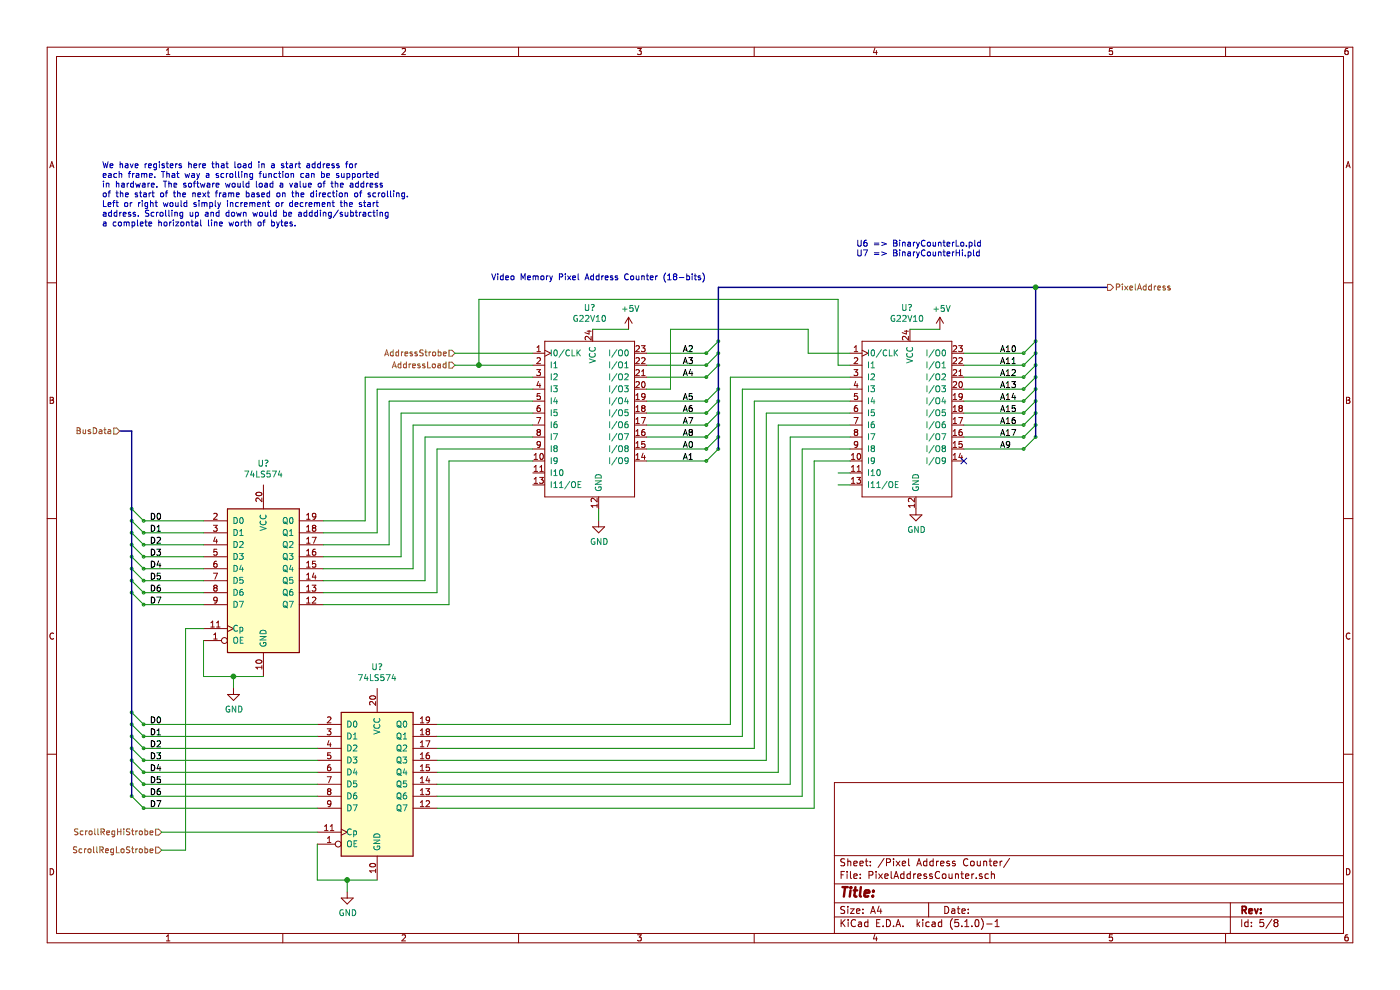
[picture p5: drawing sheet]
EESchema Schematic File Version 4
LIBS:ZaltTtlVga-cache
EELAYER 29 0
EELAYER END
$Descr A4 11693 8268
encoding utf-8
Sheet 5 8
Title ""
Date ""
Rev ""
Comp ""
Comment1 ""
Comment2 ""
Comment3 ""
Comment4 ""
$EndDescr
Text Notes 4100 2350 0    50   ~ 0
Video Memory Pixel Address Counter (18-bits)
Text HLabel 3800 2950 0    50   Input ~ 0
AddressStrobe
Text HLabel 3800 3050 0    50   Input ~ 0
AddressLoad
Wire Wire Line
	5400 2950 5900 2950
Wire Wire Line
	5400 3050 5900 3050
Wire Wire Line
	5400 3150 5900 3150
Wire Wire Line
	5400 3350 5900 3350
Wire Wire Line
	5400 3450 5900 3450
Wire Wire Line
	5400 3550 5900 3550
Wire Wire Line
	5400 3650 5900 3650
Wire Wire Line
	5400 3750 5900 3750
Text Label 5700 2950 0    50   ~ 0
A2
Text Label 5700 3050 0    50   ~ 0
A3
Text Label 5700 3150 0    50   ~ 0
A4
Text Label 5700 3350 0    50   ~ 0
A5
Text Label 5700 3450 0    50   ~ 0
A6
Text Label 5700 3550 0    50   ~ 0
A7
Text Label 5700 3650 0    50   ~ 0
A8
Text Label 5700 3750 0    50   ~ 0
A0
Text Label 5700 3850 0    50   ~ 0
A1
Wire Wire Line
	8050 2950 8550 2950
Wire Wire Line
	8050 3050 8550 3050
Wire Wire Line
	8050 3150 8550 3150
Wire Wire Line
	8050 3250 8550 3250
Wire Wire Line
	8050 3350 8550 3350
Wire Wire Line
	8050 3450 8550 3450
Wire Wire Line
	8050 3550 8550 3550
Wire Wire Line
	8050 3650 8550 3650
Text Label 8350 3450 0    50   ~ 0
A15
Text Label 8350 3550 0    50   ~ 0
A16
Text Label 8350 3650 0    50   ~ 0
A17
Entry Wire Line
	5900 2950 6000 2850
Entry Wire Line
	5900 3050 6000 2950
Entry Wire Line
	5900 3150 6000 3050
Entry Wire Line
	5900 3350 6000 3250
Entry Wire Line
	5900 3450 6000 3350
Entry Wire Line
	5900 3550 6000 3450
Entry Wire Line
	5900 3650 6000 3550
Entry Wire Line
	5900 3750 6000 3650
Entry Wire Line
	5900 3850 6000 3750
Entry Wire Line
	8550 2950 8650 2850
Entry Wire Line
	8550 3050 8650 2950
Entry Wire Line
	8550 3150 8650 3050
Entry Wire Line
	8550 3250 8650 3150
Entry Wire Line
	8550 3350 8650 3250
Entry Wire Line
	8550 3450 8650 3350
Entry Wire Line
	8550 3550 8650 3450
Entry Wire Line
	8550 3650 8650 3550
Wire Wire Line
	4000 3050 3800 3050
Wire Wire Line
	4450 3050 4000 3050
Connection ~ 4000 3050
Wire Wire Line
	4000 2500 4000 3050
$Comp
L power:+5V #PWR?
U 1 1
P 7850 2750
AR Path="/5E4A1CB2/5EC9ECD8" Ref="#PWR?"  Part="1" 
AR Path="/5EC9200D/5EC9ECD8" Ref="#PWR?"  Part="1" 
F 0 "#PWR?" H 7850 2600 50  0001 C CNN
F 1 "+5V" H 7865 2923 50  0000 C CNN
F 2 "" H 7850 2750 50  0001 C CNN
F 3 "" H 7850 2750 50  0001 C CNN
	1    7850 2750
	1    0    0    -1  
$EndComp
$Comp
L power:+5V #PWR?
U 1 1
P 5250 2750
AR Path="/5E4A1CB2/5EC9ECDE" Ref="#PWR?"  Part="1" 
AR Path="/5EC9200D/5EC9ECDE" Ref="#PWR?"  Part="1" 
F 0 "#PWR?" H 5250 2600 50  0001 C CNN
F 1 "+5V" H 5265 2923 50  0000 C CNN
F 2 "" H 5250 2750 50  0001 C CNN
F 3 "" H 5250 2750 50  0001 C CNN
	1    5250 2750
	1    0    0    -1  
$EndComp
$Comp
L power:GND #PWR?
U 1 1
P 5000 4350
AR Path="/5E4A1CB2/5EC9ECE4" Ref="#PWR?"  Part="1" 
AR Path="/5EC9200D/5EC9ECE4" Ref="#PWR?"  Part="1" 
F 0 "#PWR?" H 5000 4100 50  0001 C CNN
F 1 "GND" H 5005 4177 50  0000 C CNN
F 2 "" H 5000 4350 50  0001 C CNN
F 3 "" H 5000 4350 50  0001 C CNN
	1    5000 4350
	1    0    0    -1  
$EndComp
$Comp
L power:GND #PWR?
U 1 1
P 7650 4250
AR Path="/5E4A1CB2/5EC9ECEA" Ref="#PWR?"  Part="1" 
AR Path="/5EC9200D/5EC9ECEA" Ref="#PWR?"  Part="1" 
F 0 "#PWR?" H 7650 4000 50  0001 C CNN
F 1 "GND" H 7655 4077 50  0000 C CNN
F 2 "" H 7650 4250 50  0001 C CNN
F 3 "" H 7650 4250 50  0001 C CNN
	1    7650 4250
	1    0    0    -1  
$EndComp
Wire Wire Line
	7000 3950 7100 3950
Wire Wire Line
	5400 3850 5900 3850
$Comp
L 22V10:G22V10 U?
U 1 1
P 4950 3400
AR Path="/5E4A1CB2/5EC9ED3C" Ref="U?"  Part="1" 
AR Path="/5EC9200D/5EC9ED3C" Ref="U?"  Part="1" 
F 0 "U?" H 4925 4231 50  0000 C CNN
F 1 "G22V10" H 4925 4140 50  0000 C CNN
F 2 "" H 4850 4000 50  0001 C CNN
F 3 "" H 4850 4000 50  0001 C CNN
	1    4950 3400
	1    0    0    -1  
$EndComp
$Comp
L 22V10:G22V10 U?
U 1 1
P 7600 3400
AR Path="/5E4A1CB2/5EC9ED42" Ref="U?"  Part="1" 
AR Path="/5EC9200D/5EC9ED42" Ref="U?"  Part="1" 
F 0 "U?" H 7575 4231 50  0000 C CNN
F 1 "G22V10" H 7575 4140 50  0000 C CNN
F 2 "" H 7500 4000 50  0001 C CNN
F 3 "" H 7500 4000 50  0001 C CNN
	1    7600 3400
	1    0    0    -1  
$EndComp
Wire Wire Line
	7600 2750 7850 2750
Wire Wire Line
	3800 2950 4450 2950
Wire Wire Line
	4000 2500 7000 2500
Wire Wire Line
	7000 2500 7000 3050
Wire Wire Line
	7000 3050 7100 3050
Wire Wire Line
	7100 4050 7000 4050
Wire Bus Line
	6000 2400 8650 2400
Wire Wire Line
	5250 2750 4950 2750
NoConn ~ 8050 3850
Wire Wire Line
	5000 4350 5000 4250
Entry Wire Line
	8550 3750 8650 3650
Wire Wire Line
	8550 3750 8050 3750
Text Label 8350 3350 0    50   ~ 0
A14
Text Label 8350 3250 0    50   ~ 0
A13
Text Label 8350 3150 0    50   ~ 0
A12
Text Label 8350 3050 0    50   ~ 0
A11
Text Label 8350 2950 0    50   ~ 0
A10
Text Label 8350 3750 0    50   ~ 0
A9
Wire Wire Line
	5400 3250 5600 3250
Wire Wire Line
	5600 3250 5600 2750
Wire Wire Line
	5600 2750 6750 2750
Wire Wire Line
	6750 2750 6750 2950
Wire Wire Line
	6750 2950 7100 2950
Text Notes 850  1900 0    50   ~ 0
We have registers here that load in a start address for \neach frame. That way a scrolling function can be supported \nin hardware. The software would load a value of the address \nof the start of the next frame based on the direction of scrolling. \nLeft or right would simply increment or decrement the start \naddress. Scrolling up and down would be addding/subtracting \na complete horizontal line worth of bytes.
Text Notes 7150 2150 0    50   ~ 0
U6 => BinaryCounterLo.pld\nU7 => BinaryCounterHi.pld
Wire Bus Line
	8650 2400 9250 2400
Connection ~ 8650 2400
Text HLabel 9250 2400 2    50   Output ~ 0
PixelAddress
$Comp
L 74xx:74LS574 U?
U 1 1
P 2200 4850
F 0 "U?" H 2200 5831 50  0000 C CNN
F 1 "74LS574" H 2200 5740 50  0000 C CNN
F 2 "" H 2200 4850 50  0001 C CNN
F 3 "http://www.ti.com/lit/gpn/sn74LS574" H 2200 4850 50  0001 C CNN
	1    2200 4850
	1    0    0    -1  
$EndComp
$Comp
L 74xx:74LS574 U?
U 1 1
P 3150 6550
F 0 "U?" H 3150 7531 50  0000 C CNN
F 1 "74LS574" H 3150 7440 50  0000 C CNN
F 2 "" H 3150 6550 50  0001 C CNN
F 3 "http://www.ti.com/lit/gpn/sn74LS574" H 3150 6550 50  0001 C CNN
	1    3150 6550
	1    0    0    -1  
$EndComp
Wire Bus Line
	1000 3600 1100 3600
Entry Wire Line
	1100 6650 1200 6750
Entry Wire Line
	1100 4250 1200 4350
Entry Wire Line
	1100 4350 1200 4450
Entry Wire Line
	1100 4450 1200 4550
Entry Wire Line
	1100 4550 1200 4650
Entry Wire Line
	1100 4650 1200 4750
Entry Wire Line
	1100 4750 1200 4850
Entry Wire Line
	1100 4850 1200 4950
Entry Wire Line
	1100 4950 1200 5050
Entry Wire Line
	1100 5950 1200 6050
Entry Wire Line
	1100 6050 1200 6150
Entry Wire Line
	1100 6150 1200 6250
Entry Wire Line
	1100 6250 1200 6350
Entry Wire Line
	1100 6350 1200 6450
Entry Wire Line
	1100 6450 1200 6550
Entry Wire Line
	1100 6550 1200 6650
Wire Wire Line
	1200 4350 1700 4350
Wire Wire Line
	1200 4450 1700 4450
Wire Wire Line
	1200 4550 1700 4550
Wire Wire Line
	1200 4650 1700 4650
Wire Wire Line
	1200 4750 1700 4750
Wire Wire Line
	1200 4850 1700 4850
Wire Wire Line
	1200 4950 1700 4950
Wire Wire Line
	1200 5050 1700 5050
Wire Wire Line
	1200 6050 2650 6050
Wire Wire Line
	1200 6150 2650 6150
Wire Wire Line
	1200 6250 2650 6250
Wire Wire Line
	1200 6350 2650 6350
Wire Wire Line
	1200 6450 2650 6450
Wire Wire Line
	1200 6550 2650 6550
Wire Wire Line
	1200 6650 2650 6650
Wire Wire Line
	1200 6750 2650 6750
Text Label 1250 4350 0    50   ~ 0
D0
Text Label 1250 4450 0    50   ~ 0
D1
Text Label 1250 4550 0    50   ~ 0
D2
Text Label 1250 4650 0    50   ~ 0
D3
Text Label 1250 4750 0    50   ~ 0
D4
Text Label 1250 4850 0    50   ~ 0
D5
Text Label 1250 4950 0    50   ~ 0
D6
Text Label 1250 5050 0    50   ~ 0
D7
Text Label 1250 6050 0    50   ~ 0
D0
Text Label 1250 6150 0    50   ~ 0
D1
Text Label 1250 6250 0    50   ~ 0
D2
Text Label 1250 6350 0    50   ~ 0
D3
Text Label 1250 6450 0    50   ~ 0
D4
Text Label 1250 6550 0    50   ~ 0
D5
Text Label 1250 6650 0    50   ~ 0
D6
Text Label 1250 6750 0    50   ~ 0
D7
Wire Wire Line
	4450 3150 3050 3150
Wire Wire Line
	3050 3150 3050 4350
Wire Wire Line
	3050 4350 2700 4350
Wire Wire Line
	2700 4450 3150 4450
Wire Wire Line
	3150 4450 3150 3250
Wire Wire Line
	3150 3250 4450 3250
Wire Wire Line
	4450 3350 3250 3350
Wire Wire Line
	3250 3350 3250 4550
Wire Wire Line
	3250 4550 2700 4550
Wire Wire Line
	3350 4650 3350 3450
Wire Wire Line
	3350 3450 4450 3450
Wire Wire Line
	4450 3550 3450 3550
Wire Wire Line
	3450 3550 3450 4750
Wire Wire Line
	3450 4750 2700 4750
Wire Wire Line
	2700 4650 3350 4650
Wire Wire Line
	4450 3650 3550 3650
Wire Wire Line
	3550 3650 3550 4850
Wire Wire Line
	3550 4850 2700 4850
Wire Wire Line
	2700 4950 3650 4950
Wire Wire Line
	3650 4950 3650 3750
Wire Wire Line
	3650 3750 4450 3750
Wire Wire Line
	4450 3850 3750 3850
Wire Wire Line
	3750 3850 3750 5050
Wire Wire Line
	3750 5050 2700 5050
Wire Wire Line
	3650 6050 6100 6050
Wire Wire Line
	6100 6050 6100 3150
Wire Wire Line
	6100 3150 7100 3150
Wire Wire Line
	3650 6150 6200 6150
Wire Wire Line
	6200 6150 6200 3250
Wire Wire Line
	6200 3250 7100 3250
Wire Wire Line
	6300 3350 6300 6250
Wire Wire Line
	6300 6250 3650 6250
Wire Wire Line
	6300 3350 7100 3350
Wire Wire Line
	3650 6350 6400 6350
Wire Wire Line
	6400 6350 6400 3450
Wire Wire Line
	6400 3450 7100 3450
Wire Wire Line
	6500 3550 6500 6450
Wire Wire Line
	6500 6450 3650 6450
Wire Wire Line
	6500 3550 7100 3550
Wire Wire Line
	3650 6550 6600 6550
Wire Wire Line
	6600 6550 6600 3650
Wire Wire Line
	6600 3650 7100 3650
Wire Wire Line
	6700 3750 6700 6650
Wire Wire Line
	6700 6650 3650 6650
Wire Wire Line
	6700 3750 7100 3750
Wire Wire Line
	3650 6750 6800 6750
Wire Wire Line
	6800 6750 6800 3850
Wire Wire Line
	6800 3850 7100 3850
Wire Wire Line
	1700 5350 1700 5650
Wire Wire Line
	1700 5650 1950 5650
Wire Wire Line
	1950 5650 1950 5750
Connection ~ 1950 5650
Wire Wire Line
	1950 5650 2200 5650
Wire Wire Line
	2650 7050 2650 7350
Wire Wire Line
	2650 7350 2900 7350
Wire Wire Line
	2900 7350 2900 7450
Connection ~ 2900 7350
Wire Wire Line
	2900 7350 3150 7350
$Comp
L power:GND #PWR?
U 1 1
P 1950 5750
AR Path="/5E4A1CB2/5ED17CAE" Ref="#PWR?"  Part="1" 
AR Path="/5EC9200D/5ED17CAE" Ref="#PWR?"  Part="1" 
F 0 "#PWR?" H 1950 5500 50  0001 C CNN
F 1 "GND" H 1955 5577 50  0000 C CNN
F 2 "" H 1950 5750 50  0001 C CNN
F 3 "" H 1950 5750 50  0001 C CNN
	1    1950 5750
	1    0    0    -1  
$EndComp
$Comp
L power:GND #PWR?
U 1 1
P 2900 7450
AR Path="/5E4A1CB2/5ED1820F" Ref="#PWR?"  Part="1" 
AR Path="/5EC9200D/5ED1820F" Ref="#PWR?"  Part="1" 
F 0 "#PWR?" H 2900 7200 50  0001 C CNN
F 1 "GND" H 2905 7277 50  0000 C CNN
F 2 "" H 2900 7450 50  0001 C CNN
F 3 "" H 2900 7450 50  0001 C CNN
	1    2900 7450
	1    0    0    -1  
$EndComp
Wire Wire Line
	1700 5250 1550 5250
Text HLabel 1350 6950 0    50   Input ~ 0
ScrollRegHiStrobe
Text HLabel 1000 3600 0    50   Input ~ 0
BusData
Wire Wire Line
	1350 6950 2650 6950
Text HLabel 1350 7100 0    50   Input ~ 0
ScrollRegLoStrobe
Wire Wire Line
	1350 7100 1550 7100
Wire Wire Line
	1550 7100 1550 5250
Wire Bus Line
	8650 2400 8650 3650
Wire Bus Line
	6000 2400 6000 3750
Wire Bus Line
	1100 3600 1100 6650
$EndSCHEMATC
